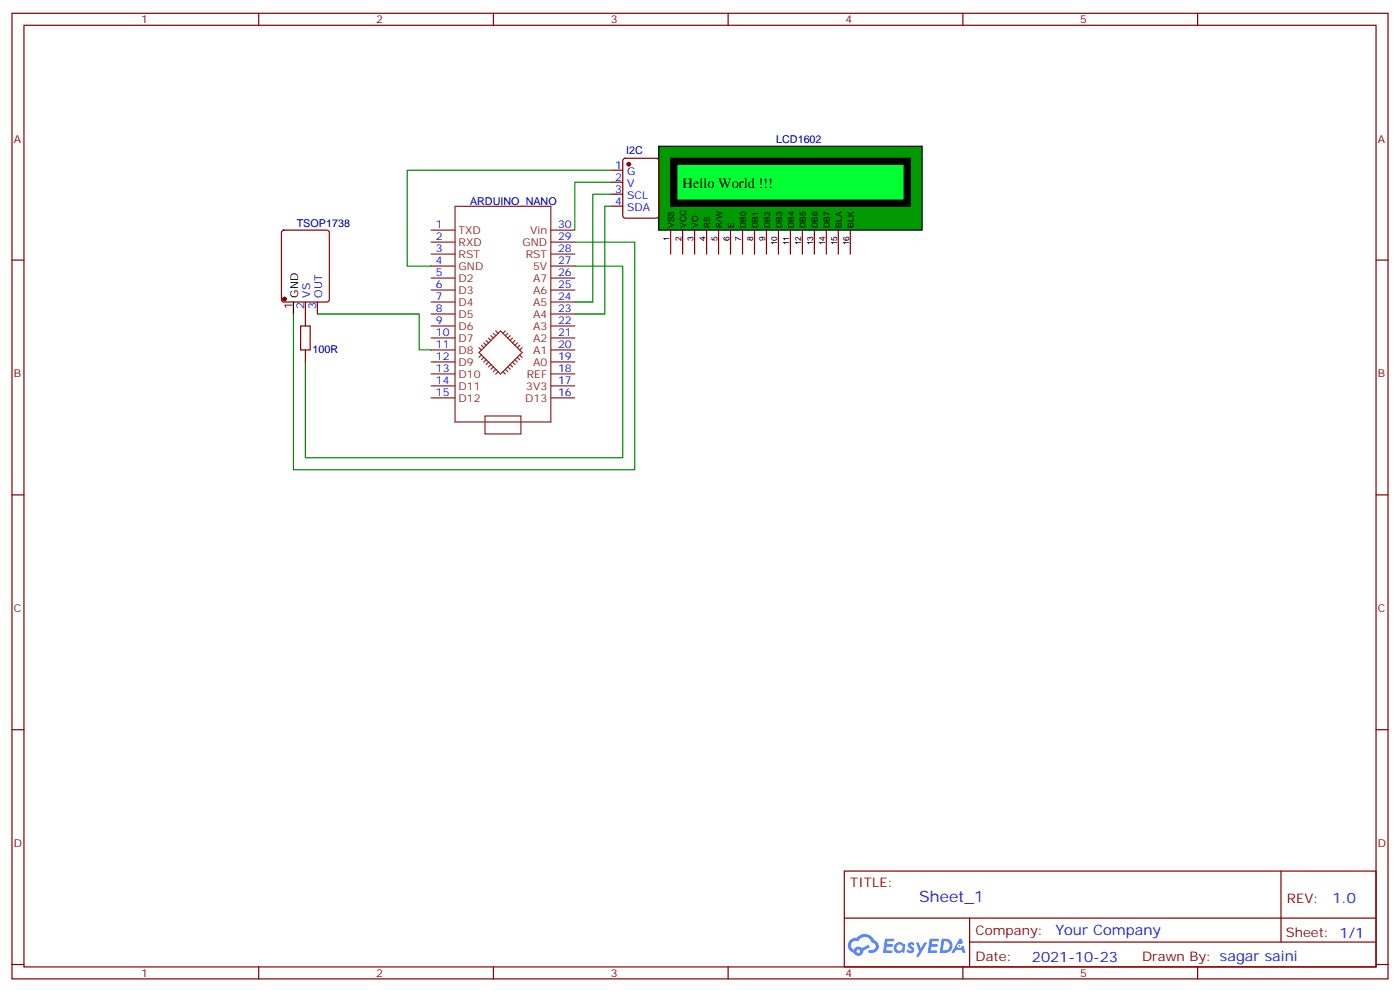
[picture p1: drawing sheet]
<svg xmlns="http://www.w3.org/2000/svg" width="412mm" height="292mm" viewBox="0 0 412 292" stroke-linecap="round" stroke-linejoin="round" font-family="sans-serif">
<g fill="none" stroke="#870000" stroke-width=".35">
<path d="M3.5 3.9h405.4v284.4h-405.4zM7.1 7.4h398.2v277.3h-398.2zM76.2 3.9v3.5M145.3 3.9v3.5M214.5 3.9v3.5M283.6 3.9v3.5M352.8 3.9v3.5M3.5 76.6h3.6M405.3 76.6h3.6M3.5 145.7h3.6M405.3 145.7h3.6M3.5 214.9h3.6"/>
<path d="M405.3 214.9h3.6M248.7 256.5h156.6v28.2h-156.6zM377.3 256.5v20.9M248.7 270.4h156.5M285.6 277.4h119.6M285.6 270.4v14.1M3.5 284h3.6M76.2 284.7v3.6M145.3 284.7v3.6M214.5 284.7v3.6M283.6 284.7v3.6M352.8 284.7v3.6"/>
<path d="M405.3 284h3.6"/>
</g>
<g fill="#5487ff">
<path d="M267.7 277.7a1.22 1.22 0 0 1 1.7 .2l-.4 .6a.47 .47 0 0 0-.3-.4 .47 .47 0 0 0-.5 .2l.1 .2a1.14 1.14 0 0 1 .8 1.8 1.14 1.14 0 0 1-1.9 0l-.2-.2 .5-.6 .7 .5a.29 .29 0 0 0 .3-.3 .29 .29 0 0 0-.2-.3 1.04 1.04 0 0 1-.6-1.7z"/>
<path d="M260.7 276.4h2.4l.3 .2-.2 .5-1.8 .1-.1 .8h1.5l.3 .4-.3 .4h-1.6l-.2 1.1h1.7l.2 .3-.2 .3-2.6 .1z"/>
<path d="M273.8 276.4h2.4l.3 .2-.1 .5-1.8 .1-.2 .8h1.6l.3 .4-.4 .4h-1.6l-.1 1.1h1.7l.2 .3-.2 .3-2.6 .1z"/>
<path d="M282.6 276.4h.7l.3 1.3-.6 .3a.69 .69 0 0 0-1 .3 .69 .69 0 0 0 .4 .9 .69 .69 0 0 0 .9-.6l.5-.2 .6 2.2h-.8l-.2-.9h-1.8l-.5 .9h-.8z"/>
<path d="M269.8 277.5h.8l.6 1.8 1.1-1.8h.9l-2.6 4.2h-.8l.9-1.5z"/>
<path d="M277.4 276.4l-.6 4.2h1.3a2.11 2.11 0 0 0 2.5-2.1 2.11 2.11 0 0 0-2.5-2.1zM278.1 277.2a1.39 1.39 0 0 1 1.7 1.4 1.39 1.39 0 0 1-1.8 1.3h-.3z"/>
<path d="M263.7 278.1a1.54 1.54 0 0 0-.1 2.1 1.54 1.54 0 0 0 2.2 .1l.6 .3 .3-2.3-.2-.3h-.4a1.49 1.49 0 0 0-2.4 .1zM264 279.1a.94 .94 0 0 1 1.8 0 .94 .94 0 0 1-1.8 0z"/>
<path d="M250.4 276.8a2.18 2.18 0 0 0 1.1 3.7 1.44 1.44 0 0 0 1.6 .9 1.44 1.44 0 0 0 1.2-1.4l2-1-.5-.8-1.9 1a1.47 1.47 0 0 0-2.4 .4 1.39 1.39 0 0 1-.7-1.9 1.39 1.39 0 0 1 2-.5 2.12 2.12 0 0 1 2.2-1.3 2.12 2.12 0 0 1 1.9 1.7 1.14 1.14 0 0 1 1.1 1.4 1.14 1.14 0 0 1-1.7 .7 .43 .43 0 0 0-.5 .4 .43 .43 0 0 0 .4 .5 1.98 1.98 0 0 0 2.5-1.2 1.98 1.98 0 0 0-1.2-2.6 3.1 3.1 0 0 0-5.3-.6l-.9 .1zM252.3 280.1a.55 .55 0 0 1 1.1 0 .55 .55 0 0 1-1.1 0z"/>
<circle cx="282.6" cy="278.5" r=".26"/>
</g>
<path d="M83.1 68l.5-.2h12.7l.7 .4v20l-.4 .7h-13l-.6-.4-.1-20zM90 88.9v7.1M93.5 88.9v3.6M90 103v3.6" fill="none" stroke="#870000" stroke-width=".35"/>
<circle cx="83.8" cy="88.1" r=".53" fill="#870000" stroke="#870000" stroke-width=".35"/>
<path d="M86.4 88.9v3.6" fill="none" stroke="#000" stroke-width=".35"/>
<path d="M88.5 96h2.9v7h-2.9z" fill="none" stroke="#a10000" stroke-width=".35"/>
<path d="M194 43.1h77.6v24.7h-77.6z" fill="#090" stroke="#000" stroke-width=".35"/>
<g fill="none" stroke="#870000" stroke-width=".35">
<path d="M197.6 67.8v7M201.1 67.8v7M204.6 67.8v7M208.1 67.8v7M211.7 67.8v7M215.2 67.8v7M218.7 67.8v7M222.2 67.8v7M225.8 67.8v7M229.3 67.8v7M232.8 67.8v7M236.4 67.8v7"/>
<path d="M239.9 67.8v7M243.4 67.8v7M246.9 67.8v7M250.5 67.8v7"/>
</g>
<path d="M197.6 46.6h70.5v14.1h-70.5z" fill="#000" stroke="#000" stroke-width=".35"/>
<path d="M199.3 48.4h67v10.5h-67z" fill="none" stroke="#000" stroke-width=".35"/>
<path d="M199.3 48.4h67v10.5h-67z" fill="#0f3" stroke="#000" stroke-width=".35"/>
<g fill="none" stroke="#8c2424" stroke-width=".35">
<path d="M127 78.4h7.1M127 74.8h7.1M127 71.3h7.1M127 67.8h7.1M134 60.8h28.3v63.5h-28.3zM162.3 78.4h7M162.3 74.8h7M162.3 71.3h7M162.3 67.8h7M127 99.5h7.1M127 96h7.1M127 92.5h7.1"/>
<path d="M127 88.9h7.1M127 85.4h7.1M127 81.9h7.1M143.9 99.6l.7 .7M144.6 98.9l.7 .7M145.3 98.2l.7 .7M146 97.4l.7 .8M148.9 97.4l-.7 .8M149.6 98.2l-.7 .7M150.3 98.9l-.7 .7M151 99.6l-.7 .7M162.3 99.5h7"/>
<path d="M162.3 96h7M162.3 92.5h7M162.3 88.9h7M162.3 85.4h7M162.3 81.9h7M127 113.6h7.1M127 110.1h7.1M127 106.6h7.1M127 103h7.1M127 117.2h7.1M141.1 103.8l6.3-6.4 6.4 6.4-6.4 6.3zM141.1 102.4l.7 .7"/>
<path d="M141.8 101.7l.7 .7M141.8 104.5l-.7 .7M142.5 105.2l-.7 .7M142.5 101l.7 .7M143.2 100.3l.7 .7M143.2 105.9l-.7 .7M143.9 106.6l-.7 .7M144.6 107.3l-.7 .7M145.3 108l-.7 .7M146 108.7l-.7 .7M146.7 109.4l-.7 .7M148.2 109.4l.7 .7"/>
<path d="M148.9 108.7l.7 .7M149.6 108l.7 .7M150.3 107.3l.7 .7M151 106.6l.7 .7M151.7 105.9l.7 .7M151.7 100.3l-.7 .7M152.4 105.2l.7 .7M152.4 101l-.7 .7M153.1 104.5l.7 .7M153.1 101.7l-.7 .7M153.8 102.4l-.7 .7M162.3 113.6h7"/>
<path d="M162.3 110.1h7M162.3 106.6h7M162.3 103h7M162.3 117.2h7M142.9 122.5h10.5v5.3h-10.5z"/>
</g>
<path d="M179.9 50.1h3.5M179.9 53.7h3.5M179.9 57.2h3.5M183.7 46.8l.4-.2h9.2l.7 .4v16.5l-.4 .7h-9.5l-.6-.4-.1-16.5zM179.9 60.7h3.5" fill="none" stroke="#870000" stroke-width=".35"/>
<circle cx="185.2" cy="48.4" r=".53" fill="#870000" stroke="#870000" stroke-width=".35"/>
<path d="M179.9 50.1h-60v28.3h7.1M179.9 53.7h-10.6v14.1M179.9 57.2h-5.3v31.7h-5.3M169.3 78.4h14.1v56.4h-93.4v-28.2M169.3 71.3h17.7v67h-100.6v-45.8M179.9 60.7h-1.7v31.8h-8.9M93.5 92.5h30v10.5h3.5" fill="none" stroke="#008700" stroke-width=".35"/>
<text font-size="4.6" fill="#00f" x="270.8" y="265.5">Sheet_1</text>
<text font-size="4.2" x="201.1" y="55.4">Hello World !!!</text>
<g font-size="4.2" fill="#00f">
<text x="392.5" y="265.8">1.0</text>
<text x="310.9" y="275.3">Your Company</text>
<text x="304" y="283.1">2021-10-23</text>
</g>
<g font-size="3.9" fill="#800">
<text x="250.5" y="261.1">TITLE:</text>
<text x="379.1" y="265.8">REV:</text>
<text x="287.4" y="275.3">Company:</text>
<text x="378.7" y="275.9">Sheet: 1/1</text>
<text x="287.4" y="283">Date:</text>
<text x="336.4" y="283.1">Drawn By: sagar saini</text>
</g>
<g font-size="3.2" fill="#800">
<text x="41.6" y="6.9">1</text>
<text x="110.8" y="6.9">2</text>
<text x="179.9" y="6.9">3</text>
<text x="249.1" y="6.9">4</text>
<text x="318.2" y="6.9">5</text>
<text x="4.1" y="42">A</text>
<text x="405.9" y="42">A</text>
<text x="4.1" y="111.2">B</text>
<text x="405.9" y="111.2">B</text>
<text x="4.1" y="180.3">C</text>
<text x="405.9" y="180.3">C</text>
<text x="4.1" y="249.4">D</text>
<text x="405.9" y="249.4">D</text>
<text x="41.6" y="287.7">1</text>
<text x="110.8" y="287.7">2</text>
<text x="179.9" y="287.7">3</text>
<text x="249.1" y="287.7">4</text>
<text x="318.2" y="287.7">5</text>
</g>
<g font-size="3.2" fill="#000080">
<text x="184.5" y="45.3">I2C</text>
<text x="228.6" y="42">LCD1602</text>
<text x="138.4" y="60.2">ARDUINO_NANO</text>
<text x="87.4" y="66.7">TSOP1738</text>
<text x="92.1" y="103.8">100R</text>
</g>
<g font-size="3.2" fill="#00f">
<text x="181.3" y="49.8">1</text>
<text x="181.3" y="53.3">2</text>
<text x="184.7" y="51.5">G</text>
<text x="181.3" y="56.8">3</text>
<text x="184.7" y="55.1">V</text>
<text x="184.7" y="58.6">SCL</text>
<text x="181.3" y="60.4">4</text>
<text x="184.7" y="62.1">SDA</text>
<text x="128.4" y="67.3">1</text>
<text x="128.4" y="70.8">2</text>
<text x="164.4" y="70.8">29</text>
<text x="164.4" y="67.3">30</text>
<text x="128.4" y="74.3">3</text>
<text x="128.4" y="77.8">4</text>
<text x="164.4" y="77.9">27</text>
<text x="164.4" y="74.3">28</text>
<text x="128.4" y="81.3">5</text>
<text x="164.4" y="81.4">26</text>
<text x="91.4" y="87.6" transform="rotate(-90 91.4 87.6)">VS</text>
<text x="94.9" y="87.6" transform="rotate(-90 94.9 87.6)">OUT</text>
<text x="128.4" y="84.9">6</text>
<text x="128.4" y="88.4">7</text>
<text x="164.4" y="88.4">24</text>
<text x="164.4" y="84.9">25</text>
<text x="89.6" y="91.1" transform="rotate(-90 89.6 91.1)">2</text>
<text x="93.1" y="91.1" transform="rotate(-90 93.1 91.1)">3</text>
<text x="128.4" y="91.9">8</text>
<text x="128.4" y="95.5">9</text>
<text x="164.4" y="95.5">22</text>
<text x="164.4" y="92">23</text>
<text x="128.4" y="99">10</text>
<text x="164.4" y="99">21</text>
<text x="128.4" y="102.5">11</text>
<text x="128.4" y="106">12</text>
<text x="164.4" y="106.1">19</text>
<text x="164.4" y="102.5">20</text>
<text x="128.4" y="109.6">13</text>
<text x="128.4" y="113.1">14</text>
<text x="164.4" y="113.1">17</text>
<text x="164.4" y="109.6">18</text>
<text x="128.4" y="116.6">15</text>
<text x="164.4" y="116.7">16</text>
</g>
<g font-size="3.2" fill="#8d2323">
<text x="135.1" y="68.9">TXD</text>
<text x="156.2" y="68.9">Vin</text>
<text x="135.1" y="75.9">RST</text>
<text x="135.1" y="72.4">RXD</text>
<text x="153.9" y="72.4">GND</text>
<text x="154.9" y="75.9">RST</text>
<text x="135.1" y="83">D2</text>
<text x="135.1" y="79.5">GND</text>
<text x="157" y="79.5">5V</text>
<text x="157" y="83">A7</text>
<text x="135.1" y="86.5">D3</text>
<text x="157" y="86.5">A6</text>
<text x="135.1" y="93.6">D5</text>
<text x="135.1" y="90">D4</text>
<text x="157" y="90">A5</text>
<text x="157" y="93.6">A4</text>
<text x="135.1" y="100.6">D7</text>
<text x="135.1" y="97.1">D6</text>
<text x="157" y="100.6">A2</text>
<text x="157" y="97.1">A3</text>
<text x="135.1" y="107.7">D9</text>
<text x="135.1" y="104.2">D8</text>
<text x="157" y="104.2">A1</text>
<text x="157" y="107.7">A0</text>
<text x="135.1" y="111.2">D10</text>
<text x="155.2" y="111.2">REF</text>
<text x="135.1" y="114.7">D11</text>
<text x="135.1" y="118.3">D12</text>
<text x="154.7" y="118.3">D13</text>
<text x="155" y="114.7">3V3</text>
</g>
<g font-size="3.2">
<text x="87.8" y="87.6" transform="rotate(-90 87.8 87.6)">GND</text>
<text x="86.1" y="91.1" transform="rotate(-90 86.1 91.1)">1</text>
</g>
<g font-size="2.5">
<text x="197.2" y="70.9" transform="rotate(-90 197.2 70.9)">1</text>
<text x="198.6" y="67.1" transform="rotate(-90 198.6 67.1)">VSS</text>
<text x="200.7" y="70.9" transform="rotate(-90 200.7 70.9)">2</text>
<text x="202.1" y="67.1" transform="rotate(-90 202.1 67.1)">VCC</text>
<text x="204.3" y="70.9" transform="rotate(-90 204.3 70.9)">3</text>
<text x="205.7" y="67.1" transform="rotate(-90 205.7 67.1)">VO</text>
<text x="207.8" y="70.9" transform="rotate(-90 207.8 70.9)">4</text>
<text x="209.2" y="67.1" transform="rotate(-90 209.2 67.1)">RS</text>
<text x="211.3" y="70.9" transform="rotate(-90 211.3 70.9)">5</text>
<text x="212.7" y="67.1" transform="rotate(-90 212.7 67.1)">R/W</text>
<text x="214.8" y="70.9" transform="rotate(-90 214.8 70.9)">6</text>
<text x="216.3" y="67.1" transform="rotate(-90 216.3 67.1)">E</text>
<text x="218.4" y="70.9" transform="rotate(-90 218.4 70.9)">7</text>
<text x="219.8" y="67.1" transform="rotate(-90 219.8 67.1)">DB0</text>
<text x="221.9" y="70.9" transform="rotate(-90 221.9 70.9)">8</text>
<text x="223.3" y="67.1" transform="rotate(-90 223.3 67.1)">DB1</text>
<text x="225.4" y="70.9" transform="rotate(-90 225.4 70.9)">9</text>
<text x="226.8" y="67.1" transform="rotate(-90 226.8 67.1)">DB2</text>
<text x="230.4" y="67.1" transform="rotate(-90 230.4 67.1)">DB3</text>
<text x="233.9" y="67.1" transform="rotate(-90 233.9 67.1)">DB4</text>
<text x="237.4" y="67.1" transform="rotate(-90 237.4 67.1)">DB5</text>
<text x="240.9" y="67.1" transform="rotate(-90 240.9 67.1)">DB6</text>
<text x="244.5" y="67.1" transform="rotate(-90 244.5 67.1)">DB7</text>
<text x="248" y="67.1" transform="rotate(-90 248 67.1)">BLA</text>
<text x="251.5" y="67.1" transform="rotate(-90 251.5 67.1)">BLK</text>
<text x="229" y="72.3" transform="rotate(-90 229 72.3)">10</text>
<text x="232.5" y="72.3" transform="rotate(-90 232.5 72.3)">11</text>
<text x="236" y="72.3" transform="rotate(-90 236 72.3)">12</text>
<text x="239.5" y="72.3" transform="rotate(-90 239.5 72.3)">13</text>
<text x="243.1" y="72.3" transform="rotate(-90 243.1 72.3)">14</text>
<text x="246.6" y="72.3" transform="rotate(-90 246.6 72.3)">15</text>
<text x="250.1" y="72.3" transform="rotate(-90 250.1 72.3)">16</text>
</g>
</svg>
